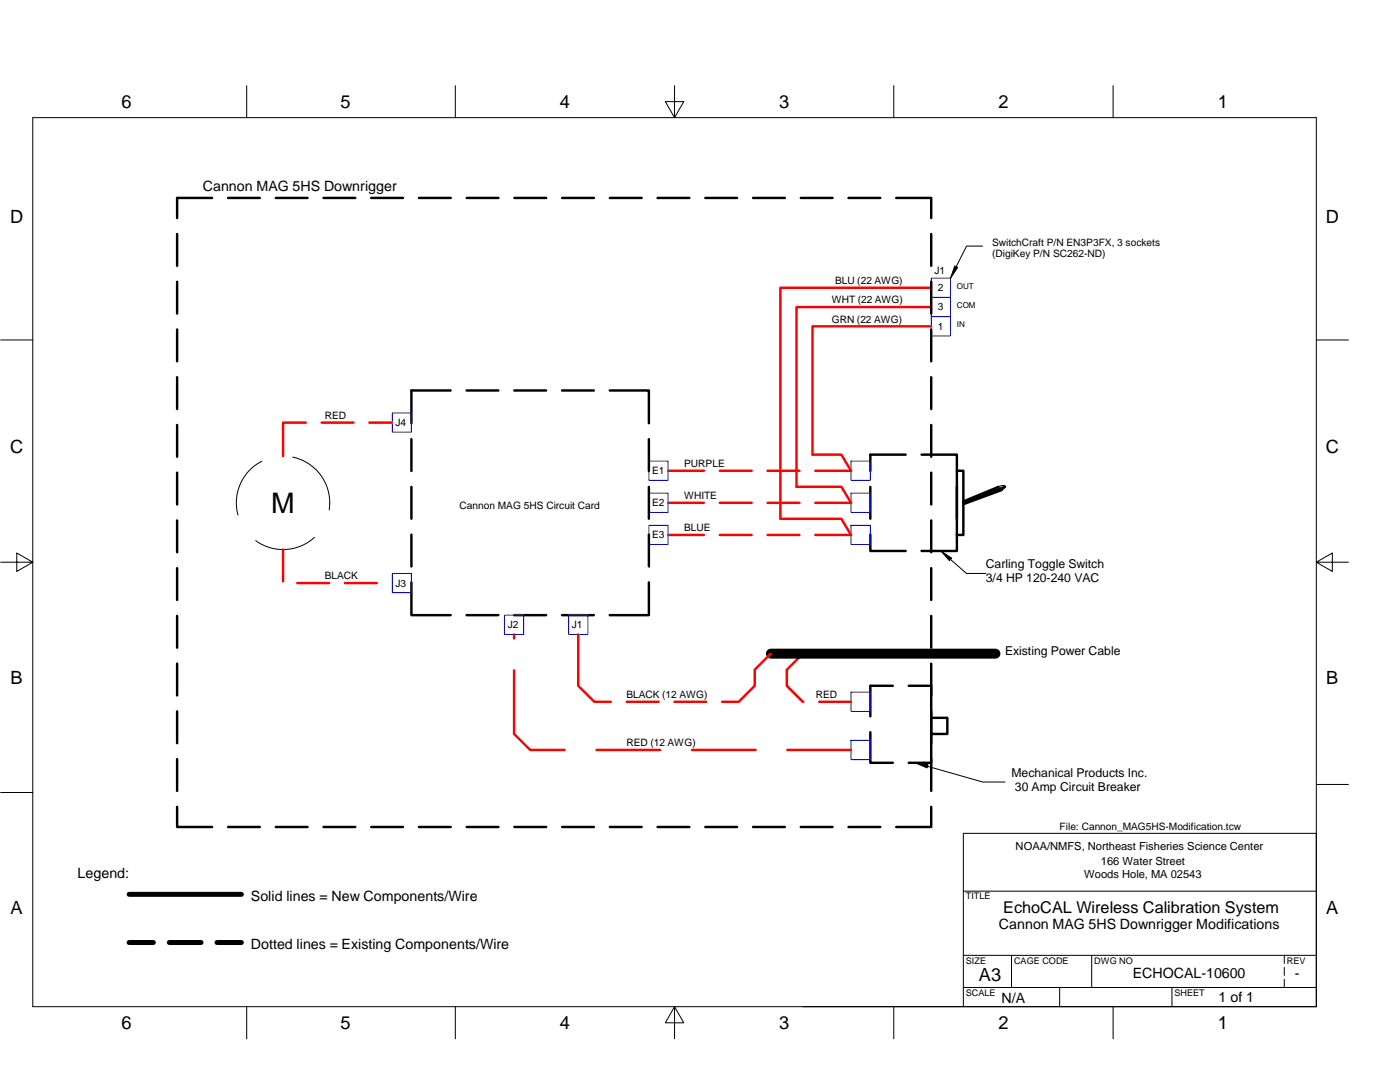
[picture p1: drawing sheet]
<svg xmlns="http://www.w3.org/2000/svg" width="279mm" height="216mm" viewBox="0 0 279 216" stroke-linecap="round" stroke-linejoin="round" font-family="sans-serif">
<g fill="none" stroke="#000" stroke-width=".2">
<path d="M49.2 17.1v6.4M90.9 17.1v6.4M134.6 17.1v6.4l1.9-3.2h-3.7l1.8 3.2M178.4 17.1v6.4M222.1 17.1v6.4M6.5 23.5h256.2v177.4h-256.2zM190.5 53.1l.6 .3-1.4 2.1zM196.1 49.1h-3.2l-2.1 4.1M.1 67.8h6.4M262.7 67.8h6.4M52.2 92a9.3 9.3 0 0 0-4.7 10.8M58.4 91.2a9.3 9.3 0 0 1 7.3 10.5"/>
<path d="M199.3 97.1l.6-.2h.7v.2l-.1 .3-.6 .4M.1 112.2h6.4l-3.2-1.9v3.7l3.2-1.8M62.8 107.2a9.3 9.3 0 0 1-11.8 .7M187.8 109.9l2.1 1.5-.4 .5zM189.7 111.6l3.2 2.8h3.8M262.7 112.2l3.2-1.9v3.7l-3.2-1.8h6.4M.1 158.1h6.4M182.6 152.2l2.6 .4-.2 .6zM185.1 152.9l11 3.1h4.5M262.7 156.5h6.4M192.3 177.8h70.4M192.3 190.6h70.4"/>
<path d="M192.3 197h70.4M201.9 190.6v6.4M211.5 197v3.9M217.9 190.6v6.4M233.9 197v3.9M256.3 190.6v1.6M256.3 193v1.6M256.3 195.4v1.6M49.2 200.9v6.4M90.9 200.9v6.4M134.6 200.9l1.9 3.2h-3.7l1.8-3.2v6.4M160.2 200.9h102.5"/>
<path d="M178.4 200.9v6.4M192.3 200.9v-34.6h70.4v34.6M222.1 200.9v6.4"/>
</g>
<g fill="none" stroke="#00f" stroke-width=".2">
<path d="M185.8 55.5h3.9v3.9h-3.9zM185.8 59.4h3.9v3.8h-3.9zM185.8 63.2h3.9v3.8h-3.9zM78.3 82.4h3.8v3.8h-3.8zM129.5 98.4h3.8v3.9h-3.8zM129.5 92h3.8v3.8h-3.8zM169.8 92h3.9v3.8h-3.9zM169.8 98.4h3.9v3.9h-3.9zM78.3 114.4h3.8v3.9h-3.8zM129.5 104.8h3.8v3.8h-3.8zM169.8 104.8h3.9v3.8h-3.9zM100.7 122.7h3.8v3.9h-3.8z"/>
<path d="M113.5 122.7h3.8v3.9h-3.8zM169.8 138.1h3.9v3.9h-3.9zM169.8 147.7h3.9v3.9h-3.9z"/>
</g>
<g fill="none" stroke="#f00" stroke-width=".49">
<path d="M185.8 57.4h-30.1v46.1h12.2l1.9 3.2h-7.1M185.8 61.3h-26.8v35.8h8.9l1.9 3.2h-7.1M185.8 65.1h-23.6v25.6h5.7l1.9 3.2h-7.1M61 84.3h-4.5v6.7M64.2 84.3h6.3M73.7 84.3h4.6M133.3 93.9h7.2M143.7 93.9h6.3M153.2 93.9h6.3M56.5 109.7v6.3M59.3 116.4h6.4M68.9 116.4h6.3"/>
<path d="M133.3 100.3h7.2M133.3 106.7h7.2M143.7 100.3h6.3M143.7 106.7h6.3M153.2 100.3h6.3M153.2 106.7h6.3M102.6 133.8v12.7l3.2 3.1h6.9M102.6 126.6v.8M115.4 126.6v10.2l3.2 3.2h3.3M153.8 130.4l-3.2 3.2v3.2l-3.2 3.2h-3.3M160.2 130.4l-3.2 3.2v3.2l3.3 3.2M119 149.6h12.7"/>
<path d="M125.1 140h6.3M134.6 140h6.3M138.1 149.6h12.7M157.1 149.6h12.7M163.5 140h6.3"/>
</g>
<g fill="#000">
<path d="M190.5 53.1l.6 .3-1.4 2.1 1.1-2.3-1.1 2.3z" fill-rule="evenodd"/>
<path d="M187.8 109.9l2.1 1.5-.4 .5-1.7-2 1.9 1.7z" fill-rule="evenodd"/>
<path d="M182.6 152.2l2.6 .4-.2 .6-2.4-1 2.5 .7z" fill-rule="evenodd"/>
</g>
<g fill="none" stroke="#000" stroke-width=".49">
<path d="M42.3 39.5h-7v4M45.5 39.5h6.4M55 39.5h6.4M64.6 39.5h6.3M74.1 39.5h6.3M83.6 39.5h6.4M93.1 39.5h6.4M102.7 39.5h6.3M112.2 39.5h6.3M121.7 39.5h6.4M131.2 39.5h6.4M140.8 39.5h6.3"/>
<path d="M150.3 39.5h6.3M159.8 39.5h6.4M169.3 39.5h6.4M178.9 39.5h6.9v4M35.3 46.7v6.3M35.3 56.2v6.4M185.8 46.7v6.3M185.8 56.2v6.4M35.3 65.7v6.4M35.3 75.3v6.3M89.9 77.9h-7.8v6.6M93.1 77.9h6.4"/>
<path d="M102.6 77.9h6.4M112.2 77.9h6.3M121.7 77.9h7.8v6.6M185.8 65.7v6.4M185.8 75.3v6.3M35.3 84.8v6.3M35.3 94.3v6.4M82.1 87.6v6.4M82.1 97.2v6.3M129.5 87.6v6.4M129.5 97.2v6.3M173.7 97.2v6.3"/>
<path d="M180.7 90.7h-7v3.3M183.9 90.7h7.1v3.3M185.8 84.8v6.3M185.8 94.3v6.4M191 97.2v6.3M191 93.9h1.3v12.8h-1.3zM199.3 97.1l-7 3M199.9 97.8l-7.6 2.8M200.6 97.1l-8.3 3.2M35.3 103.8v6.4M35.3 113.4v6.3M82.1 116.2v6.5h7.8"/>
<path d="M82.1 106.7v6.3M129.5 116.2v6.5h-7.8M129.5 106.7v6.3M173.7 106.7v3.2h7M185.8 103.8v6.4M185.8 113.4v6.3M191 106.7v3.2h-7.1M35.3 122.9v6.3M35.3 132.4v6.4M93.1 122.7h6.4M102.6 122.7h6.4M112.2 122.7h6.3"/>
<path d="M178.2 136.8h-4.5v6.1M181.4 136.8h4.4v6.1M185.8 122.9v6.3M185.8 132.4v6.4M35.3 141.9v6.4M35.3 151.5v6.3M173.7 146.1v6.1h4.5M185.8 143.2h3.3v3.3h-3.3zM185.8 146.1v6.1h-4.4M185.8 141.9v6.4M185.8 151.5v6.3M35.3 161v4h7"/>
<path d="M45.5 165h6.4M55 165h6.4M64.6 165h6.3M74.1 165h6.3M83.6 165h6.4M93.1 165h6.4M102.7 165h6.3M112.2 165h6.3M121.7 165h6.4M131.2 165h6.4M140.8 165h6.3M150.3 165h6.3"/>
<path d="M159.8 165h6.4M169.3 165h6.4M185.8 161v4h-6.9"/>
</g>
<path d="M153.8 130.4h44.9" fill="none" stroke="#000" stroke-width="2"/>
<path d="M25.8 178.5h22.4M25.8 188.1h4.8M33.8 188.1h6.3M43.3 188.1h4.9" fill="none" stroke="#000" stroke-width=".99"/>
<text font-size="5.7" x="54.1" y="102.4">M</text>
<g font-size="3.6">
<text x="24.2" y="21.5">6</text>
<text x="68" y="21.5">5</text>
<text x="111.7" y="21.5">4</text>
<text x="155.5" y="21.5">3</text>
<text x="199.2" y="21.5">2</text>
<text x="243" y="21.5">1</text>
<text x="2" y="44.5">D</text>
<text x="264.6" y="44.5">D</text>
<text x="2" y="90.5">C</text>
<text x="264.6" y="90.5">C</text>
<text x="2.1" y="136.4">B</text>
<text x="264.7" y="136.4">B</text>
<text x="2.1" y="182.4">A</text>
<text x="264.7" y="182.4">A</text>
<text x="195.4" y="195.8">A3</text>
<text x="24.2" y="205.3">6</text>
<text x="68" y="205.3">5</text>
<text x="111.7" y="205.3">4</text>
<text x="155.5" y="205.3">3</text>
<text x="199.2" y="205.3">2</text>
<text x="243" y="205.3">1</text>
</g>
<text font-size="3.2" x="200.2" y="182.3">EchoCAL Wireless Calibration System</text>
<g font-size="2.8">
<text x="40.5" y="38.2">Cannon MAG 5HS Downrigger</text>
<text x="15.5" y="175.3">Legend:</text>
<text x="50.1" y="179.7">Solid lines = New Components/Wire</text>
<text x="199.3" y="185.5">Cannon MAG 5HS Downrigger Modifications</text>
<text x="50.1" y="189.4">Dotted lines = Existing Components/Wire</text>
<text x="226.1" y="195.2">ECHOCAL-10600</text>
<text x="258.4" y="195.2">-</text>
<text x="199.9" y="200">N/A</text>
<text x="243.2" y="199.9">1 of 1</text>
</g>
<g font-size="2.4">
<text x="196.7" y="113.4">Carling Toggle Switch</text>
<text x="196.7" y="116.1">3/4 HP 120-240 VAC</text>
<text x="200.6" y="130.7">Existing Power Cable</text>
<text x="201.9" y="155">Mechanical Products Inc.</text>
<text x="202.5" y="157.8">30 Amp Circuit Breaker</text>
</g>
<g font-size="2.2">
<text x="202.7" y="169.6">NOAA/NMFS, Northeast Fisheries Science Center</text>
<text x="219.7" y="172.7">166 Water Street</text>
<text x="216.4" y="175.2">Woods Hole, MA 02543</text>
</g>
<g font-size="2">
<text x="198" y="49">SwitchCraft P/N EN3P3FX, 3 sockets</text>
<text x="198" y="51.3">(DigiKey P/N SC262-ND)</text>
<text x="166.6" y="56.7">BLU (22 AWG)</text>
<text x="186.5" y="54.8">J1</text>
<text x="187.1" y="58.1">2</text>
<text x="166" y="60.5">WHT (22 AWG)</text>
<text x="166" y="64.4">GRN (22 AWG)</text>
<text x="187.1" y="62">3</text>
<text x="187.1" y="65.8">1</text>
<text x="64.8" y="83.6">RED</text>
<text x="78.9" y="85">J4</text>
<text x="130.1" y="94.6">E1</text>
<text x="136.5" y="93.2">PURPLE</text>
<text x="91.7" y="101.5">Cannon MAG 5HS Circuit Card</text>
<text x="130.1" y="101">E2</text>
<text x="136.5" y="99.6">WHITE</text>
<text x="130.1" y="107.4">E3</text>
<text x="136.5" y="106">BLUE</text>
<text x="64.8" y="115.6">BLACK</text>
<text x="78.9" y="117">J3</text>
<text x="101.3" y="125.3">J2</text>
<text x="114.1" y="125.3">J1</text>
<text x="125" y="139.3">BLACK (12 AWG)</text>
<text x="162.8" y="139.3">RED</text>
<text x="125" y="148.9">RED (12 AWG)</text>
<text x="211.5" y="165.5">File: Cannon_MAG5HS-Modification.tcw</text>
</g>
<g font-size="1.8">
<text x="192.8" y="179.5">TITLE</text>
<text x="192.8" y="192.3">SIZE</text>
<text x="202.4" y="192.3">CAGE CODE</text>
<text x="218.4" y="192.3">DWG NO</text>
<text x="256.8" y="192.3">REV</text>
<text x="192.8" y="198.7">SCALE</text>
<text x="234.4" y="198.7">SHEET</text>
</g>
<g font-size="1.6">
<text x="191" y="57.6">OUT</text>
<text x="191" y="61.4">COM</text>
<text x="191" y="65.3">IN</text>
</g>
</svg>
